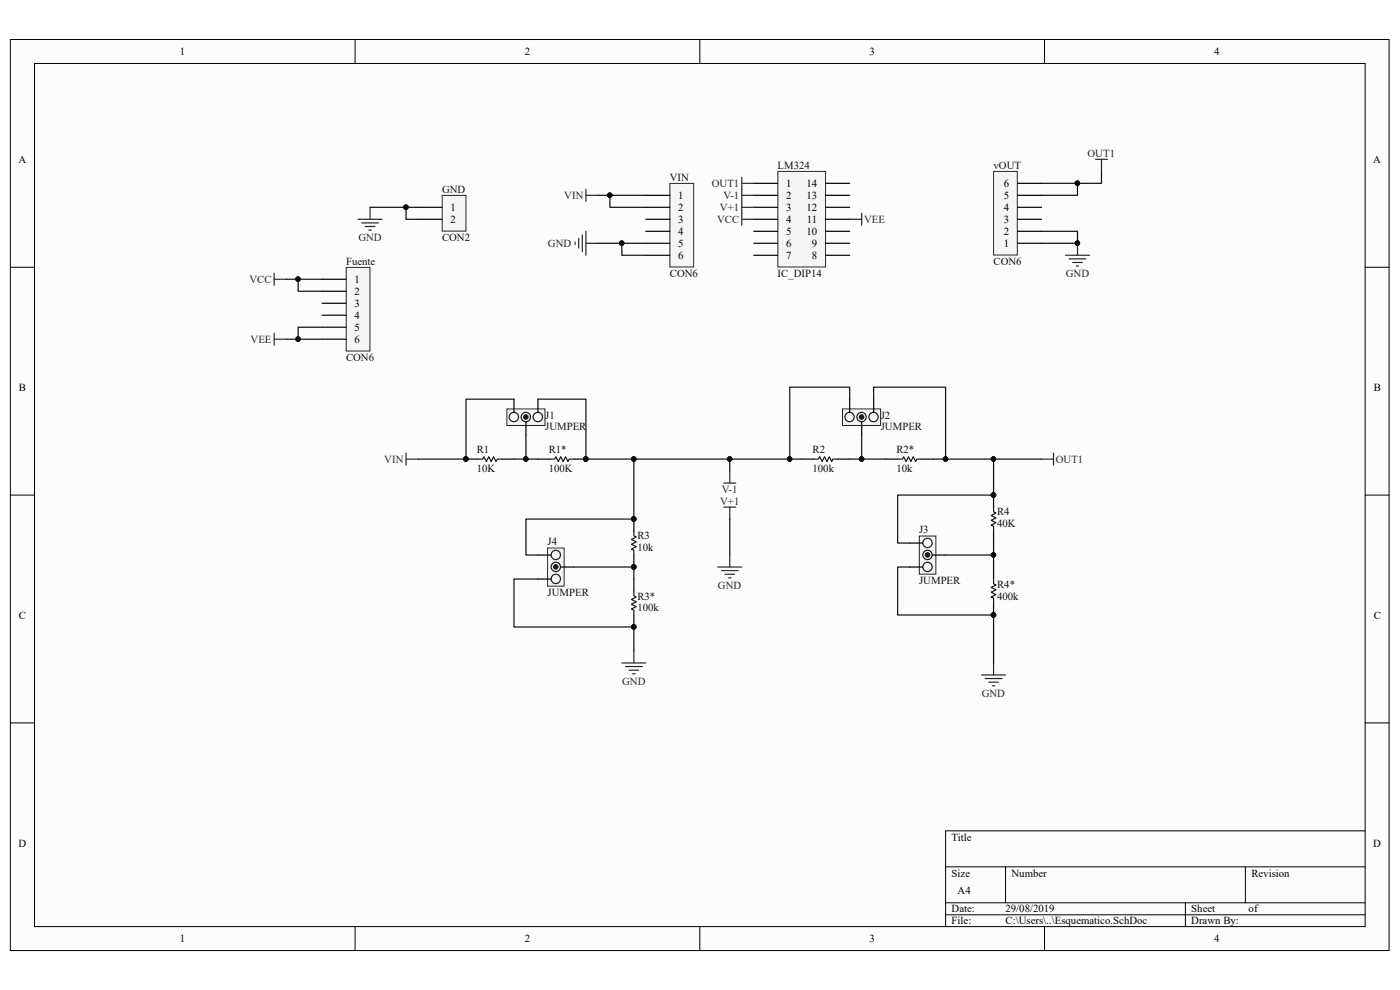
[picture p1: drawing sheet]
<svg xmlns="http://www.w3.org/2000/svg" width="297mm" height="210mm" viewBox="0 0 297 210" stroke-linecap="round" stroke-linejoin="round" font-family="sans-serif">
<path d="M2.2 8.4h292.5v193.2h-292.5z" fill="#fcfcfc"/>
<path d="M2.2 8.4h292.5v193.2h-292.5z" fill="none" stroke="#000" stroke-width=".21"/>
<path d="M7.4 13.5h282.2v183.1h-282.2z" fill="#fcfcfc"/>
<g fill="none" stroke="#000" stroke-width=".21">
<path d="M7.3 13.5h282.3v183.1h-282.3zM75.3 8.4v5.1M148.5 8.4v5.1M221.6 8.4v5.1M2.2 56.7h5.1M289.6 56.7h5.1M2.2 105h5.1M289.6 105h5.1M2.2 153.3h5.1M289.6 153.3h5.1M289.6 176.2h-89v20.4M75.3 196.6v5.1"/>
<path d="M148.5 196.6v5.1M200.6 183.9h89M200.6 191.5h89M200.6 194h89M213.3 183.9v7.6M221.6 196.6v5.1M251.5 191.5v5.1M264.2 183.9v7.6"/>
</g>
<path d="M165.1 36.4h10v20.2h-10z" fill="#f5f5f5"/>
<path d="M165 36.4h10.1v20.2h-10.1z" fill="none" stroke="#262626" stroke-width=".21"/>
<g fill="none" stroke="#000" stroke-width=".25">
<path d="M159.9 38.9h5.1M175.2 38.9h5.1M159.9 41.4h5.1M159.9 44h5.1M159.9 46.5h5.1M159.9 49.1h5.1M159.9 51.6h5.1M159.9 54.1h5.1M175.2 41.4h5.1M175.2 44h5.1M175.2 46.5h5.1M175.2 49.1h5.1"/>
<path d="M175.2 51.6h5.1M175.2 54.1h5.1"/>
</g>
<path d="M157.4 37.6v10.2M157.4 38.9h2.5M157.4 41.4h2.5M157.4 44h2.5M157.4 46.5h2.5" fill="none" stroke="#262626" stroke-width=".25"/>
<path d="M142.2 38.9h5v17.7h-5z" fill="#f5f5f5"/>
<path d="M142.1 38.9h5.1v17.7h-5.1z" fill="none" stroke="#262626" stroke-width=".21"/>
<g fill="none" stroke="#000" stroke-width=".25">
<path d="M137 41.4h5.1M137 44h5.1M137 46.5h5.1M137 49.1h5.1M137 51.6h5.1M137 54.1h5.1M98.9 97.4h2.5M106.5 97.4h2.5M114.1 97.4h2.6M121.8 97.4h2.5M170.1 97.4h2.5M177.7 97.4h2.6"/>
<path d="M134.5 110.1v2.6M134.5 117.7v2.6M210.8 105v2.6M210.8 112.7v2.5"/>
</g>
<g fill="none" stroke="#262626" stroke-width=".25">
<path d="M122 51.4v.5M122.8 50.6v2M123.5 49.8v3.6M124.3 40.2v2.5M124.3 49.1v5M124.3 41.4h2.5M124.3 51.6h2.5M86.1 96.1v2.6M86.1 97.4h2.6M154.8 99.9v2.6M221 97.4h2.5M223.5 96.1v2.6"/>
<path d="M153.5 102.5h2.6M153.5 107.6h2.6M154.8 107.6v2.5M154.8 117.7v2.6M134.5 138.1v2.5M152.3 120.3h5.1M153 121h3.6M153.8 121.8h2M154.6 122.6h.5M131.9 140.6h5.1M132.7 141.4h3.5M133.5 142.2h2"/>
<path d="M134.2 142.9h.5M208.2 143.2h5.1M209 143.9h3.6M209.8 144.7h2M210.5 145.5h.5M210.8 140.6v2.6"/>
</g>
<g fill="#0e0e0e" stroke="#0e0e0e" stroke-width=".21">
<circle cx="98.8" cy="97.4" r=".48"/>
<circle cx="134.4" cy="110.1" r=".48"/>
<circle cx="134.4" cy="120.3" r=".48"/>
<circle cx="210.8" cy="105" r=".48"/>
<circle cx="124.3" cy="97.4" r=".48"/>
</g>
<path d="M101.4 97.4h1l.3-.5 .5 1 .5-1 .5 1 .5-1 .5 1 .3-.5h1M116.7 97.4h1l.2-.5 .5 1 .6-1 .5 1 .5-1 .5 1 .2-.5h1.1M172.6 97.4h1l.3-.5 .5 1 .5-1 .5 1 .5-1 .5 1 .3-.5h1M134.5 112.7v1l.5 .2-1 .5 1 .5-1 .5 1 .6-1 .5 .5 .2v1M210.8 107.6v1l.5 .2-1 .5 1 .6-1 .5 1 .5-1 .5 .5 .2v1.1" fill="none" stroke="#1c1c1c" stroke-width=".25"/>
<path d="M107.6 86.8h8v3.5h-8z" fill="#f5f5f5"/>
<path d="M107.5 86.7h8.1v3.6h-8.1z" fill="none" stroke="#262626" stroke-width=".21"/>
<g fill="none" stroke="#1c1c1c" stroke-width=".25">
<path d="M190.4 97.4h1l.3-.5 .5 1 .5-1 .5 1 .5-1 .5 1 .3-.5h1M134.5 125.4v1l.5 .2-1 .5 1 .6-1 .5 1 .5-1 .5 .5 .2v1.1"/>
<circle cx="109" cy="88.5" r=".99"/>
<circle cx="111.6" cy="88.5" r=".99"/>
<circle cx="114.1" cy="88.5" r=".99"/>
</g>
<path d="M109 84.7v2.8M111.6 89.5v2.8M114.1 84.7v2.8M187.9 97.4h2.5M195.5 97.4h2.6M134.5 122.8v2.6M134.5 130.5v2.5" fill="none" stroke="#000" stroke-width=".25"/>
<circle cx="111.6" cy="88.5" r=".48" fill="#1c1c1c" stroke="#1c1c1c" stroke-width=".21"/>
<circle cx="134.4" cy="133" r=".48" fill="#0e0e0e" stroke="#0e0e0e" stroke-width=".21"/>
<path d="M178.8 86.8h8v3.5h-8z" fill="#f5f5f5"/>
<path d="M178.7 86.7h8.1v3.6h-8.1z" fill="none" stroke="#262626" stroke-width=".21"/>
<g fill="none" stroke="#1c1c1c" stroke-width=".25">
<path d="M210.8 122.8v1l.5 .3-1 .5 1 .5-1 .5 1 .5-1 .5 .5 .3v1"/>
<circle cx="180.2" cy="88.5" r=".99"/>
<circle cx="182.8" cy="88.5" r=".99"/>
<circle cx="185.3" cy="88.5" r=".99"/>
</g>
<path d="M180.3 84.7v2.8M182.8 89.5v2.8M185.3 84.7v2.8M210.8 120.3v2.5M210.8 127.9v2.6" fill="none" stroke="#000" stroke-width=".25"/>
<circle cx="182.8" cy="88.5" r=".48" fill="#1c1c1c" stroke="#1c1c1c" stroke-width=".21"/>
<circle cx="210.8" cy="130.4" r=".48" fill="#0e0e0e" stroke="#0e0e0e" stroke-width=".21"/>
<path d="M195.1 113.7h3.4v8.1h-3.4z" fill="#f5f5f5"/>
<path d="M195 113.7h3.5v8.1h-3.5z" fill="none" stroke="#262626" stroke-width=".21"/>
<g fill="none" stroke="#1c1c1c" stroke-width=".25">
<circle cx="196.8" cy="115.2" r=".99"/>
<circle cx="196.8" cy="117.7" r=".99"/>
<circle cx="196.8" cy="120.3" r=".99"/>
</g>
<path d="M193 115.2h2.8M197.8 117.7h2.8M193 120.3h2.8" fill="none" stroke="#000" stroke-width=".25"/>
<circle cx="196.8" cy="117.7" r=".48" fill="#1c1c1c" stroke="#1c1c1c" stroke-width=".21"/>
<path d="M58.2 58v2.5M58.2 59.2h2.5M180.3 46.5h2.5M182.8 45.2v2.6M58.2 70.7v2.5M58.2 72h2.5" fill="none" stroke="#262626" stroke-width=".25"/>
<path d="M116.2 116.3h3.5v8h-3.5z" fill="#f5f5f5"/>
<path d="M116.2 116.2h3.5v8.1h-3.5z" fill="none" stroke="#262626" stroke-width=".21"/>
<g fill="none" stroke="#1c1c1c" stroke-width=".25">
<circle cx="117.9" cy="117.7" r=".99"/>
<circle cx="117.9" cy="120.3" r=".99"/>
<circle cx="117.9" cy="122.8" r=".99"/>
</g>
<path d="M114.1 117.7h2.8M114.1 122.8h2.8M119 120.3h2.8" fill="none" stroke="#000" stroke-width=".25"/>
<circle cx="117.9" cy="120.3" r=".48" fill="#1c1c1c" stroke="#1c1c1c" stroke-width=".21"/>
<path d="M210.8 36.4h5v17.7h-5z" fill="#f5f5f5"/>
<path d="M210.8 36.4h5v17.7h-5z" fill="none" stroke="#262626" stroke-width=".21"/>
<path d="M215.9 38.9h5.1M215.9 51.6h5.1M215.9 49.1h5.1M215.9 46.5h5.1M215.9 44h5.1M215.9 41.4h5.1" fill="none" stroke="#000" stroke-width=".25"/>
<path d="M232.4 33.8h2.5M233.7 33.8v2.5M226 54.1h5.1M226.8 54.9h3.6M227.6 55.7h2M228.3 56.4h.5M228.6 51.6v2.5" fill="none" stroke="#262626" stroke-width=".25"/>
<circle cx="228.6" cy="51.6" r=".48" fill="#0e0e0e" stroke="#0e0e0e" stroke-width=".21"/>
<path d="M73.5 56.8h5v17.7h-5z" fill="#f5f5f5"/>
<path d="M73.4 56.7h5.1v17.8h-5.1z" fill="none" stroke="#262626" stroke-width=".21"/>
<path d="M68.3 59.2h5.1M68.3 61.8h5.1M68.3 64.3h5.1M68.3 66.9h5.1M68.3 69.4h5.1M68.3 72h5.1" fill="none" stroke="#000" stroke-width=".25"/>
<g fill="none" stroke="#0e0e0e" stroke-width=".25">
<path d="M221 38.9h7.6v2.5h-7.6M233.7 36.3v2.6h-5.1M60.7 59.2h7.6M63.2 59.2v2.6h5.1M126.8 51.6h10.2M126.8 41.4h10.2M129.4 41.4v2.6h7.6M131.9 51.6v2.5h5.1M221 49.1h7.6v2.5h-7.6M60.7 72h7.6M68.3 69.4h-5.1v2.6M109 84.7h-10.1v12.7h-10.2"/>
<path d="M109 97.4h2.6M111.6 92.3v5.1h2.5M114.1 84.7h10.2v12.7h10.2v12.7h-22.9v7.6h2.5M134.5 97.4h20.3v2.5M154.8 97.4h12.7M180.3 84.7v-2.6h-12.8v15.3h2.6M180.3 97.4h7.6M182.8 92.3v5.1M185.3 84.7v-2.6h15.3v15.3h-2.5M200.6 97.4h10.2M221 97.4h-10.2v7.6h-20.4v10.2h2.6M154.8 110.1v7.6"/>
<path d="M200.6 117.7h10.2M210.8 115.2v5.1M114.1 122.8h-5.1v10.2h25.5v5.1M121.8 120.3h12.7v2.5M193 120.3h-2.6v10.2h20.4v10.1"/>
</g>
<g fill="#0e0e0e" stroke="#0e0e0e" stroke-width=".21">
<circle cx="111.6" cy="97.4" r=".48"/>
<circle cx="98.8" cy="97.4" r=".48"/>
<circle cx="134.4" cy="97.4" r=".48"/>
<circle cx="154.8" cy="97.4" r=".48"/>
<circle cx="182.8" cy="97.4" r=".48"/>
<circle cx="200.6" cy="97.4" r=".48"/>
<circle cx="167.5" cy="97.4" r=".48"/>
<circle cx="210.8" cy="117.7" r=".48"/>
<circle cx="210.8" cy="130.4" r=".48"/>
<circle cx="210.8" cy="105" r=".48"/>
<circle cx="210.8" cy="97.4" r=".48"/>
<circle cx="131.9" cy="51.6" r=".48"/>
<circle cx="129.4" cy="41.4" r=".48"/>
<circle cx="134.4" cy="110.1" r=".48"/>
<circle cx="124.3" cy="97.4" r=".48"/>
<circle cx="134.4" cy="120.3" r=".48"/>
<circle cx="134.4" cy="133" r=".48"/>
<circle cx="228.6" cy="51.6" r=".48"/>
<circle cx="228.6" cy="38.9" r=".48"/>
<circle cx="63.2" cy="71.9" r=".48"/>
<circle cx="63.2" cy="59.2" r=".48"/>
</g>
<path d="M93.9 41.5h4.9v7.5h-4.9z" fill="#f5f5f5"/>
<path d="M93.8 41.4h5v7.6h-5z" fill="none" stroke="#262626" stroke-width=".21"/>
<path d="M88.7 44h5.1M88.7 46.5h5.1" fill="none" stroke="#000" stroke-width=".25"/>
<path d="M76 46.5h5.1M76.7 47.3h3.6M77.5 48h2M78.3 48.8h.5M78.5 44v2.5" fill="none" stroke="#262626" stroke-width=".25"/>
<path d="M78.5 44h10.2M86.1 44v2.5h2.6" fill="none" stroke="#0e0e0e" stroke-width=".25"/>
<circle cx="86.1" cy="43.9" r=".48" fill="#0e0e0e" stroke="#0e0e0e" stroke-width=".21"/>
<g font-size="2.3">
<text x="38.2" y="11.7">1</text>
<text x="111.3" y="11.7">2</text>
<text x="184.4" y="11.7">3</text>
<text x="257.6" y="11.7">4</text>
<text x="3.9" y="34.6">A</text>
<text x="291.3" y="34.6">A</text>
<text x="166.8" y="39.7">1</text>
<text x="171.1" y="39.7">14</text>
<text x="212.9" y="39.7">6</text>
<text x="95.5" y="44.7">1</text>
<text x="95.5" y="47.3">2</text>
<text x="143.9" y="42.2">1</text>
<text x="143.9" y="44.7">2</text>
<text x="143.9" y="47.3">3</text>
<text x="166.8" y="42.2">2</text>
<text x="166.8" y="44.7">3</text>
<text x="166.8" y="47.3">4</text>
<text x="171.1" y="44.7">12</text>
<text x="171.1" y="42.2">13</text>
<text x="171.2" y="47.3">11</text>
<text x="212.9" y="47.3">3</text>
<text x="212.9" y="44.7">4</text>
<text x="212.9" y="42.2">5</text>
<text x="143.9" y="49.8">4</text>
<text x="143.9" y="52.4">5</text>
<text x="166.8" y="49.8">5</text>
<text x="166.8" y="52.4">6</text>
<text x="171.1" y="49.8">10</text>
<text x="172.3" y="52.4">9</text>
<text x="212.9" y="52.4">1</text>
<text x="212.9" y="49.8">2</text>
<text x="143.9" y="54.9">6</text>
<text x="166.8" y="54.9">7</text>
<text x="172.3" y="54.9">8</text>
<text x="75.2" y="60">1</text>
<text x="75.2" y="62.6">2</text>
<text x="75.2" y="65.1">3</text>
<text x="75.2" y="67.6">4</text>
<text x="75.2" y="70.2">5</text>
<text x="75.2" y="72.7">6</text>
<text x="4" y="82.9">B</text>
<text x="291.4" y="82.9">B</text>
<text x="4" y="131.2">C</text>
<text x="291.4" y="131.2">C</text>
<text x="3.9" y="179.6">D</text>
<text x="201.9" y="178.3">Title</text>
<text x="291.3" y="179.6">D</text>
<text x="201.9" y="185.9">Size</text>
<text x="214.6" y="185.9">Number</text>
<text x="265.5" y="185.9">Revision</text>
<text x="203.2" y="189.7">A4</text>
<text x="201.9" y="193.5">Date:</text>
<text x="201.9" y="196.1">File:</text>
<text x="213.3" y="193.5">29/08/2019</text>
<text x="213.3" y="196.1">C:\Users\..\Esquematico.SchDoc</text>
<text x="252.7" y="193.5">Sheet</text>
<text x="252.7" y="196.1">Drawn By:</text>
<text x="264.9" y="193.5">of</text>
<text x="38.2" y="199.9">1</text>
<text x="111.3" y="199.9">2</text>
<text x="184.4" y="199.9">3</text>
<text x="257.6" y="199.9">4</text>
</g>
<g font-size="2.3" fill="#0e0e0e">
<text x="165" y="35.9">LM324</text>
<text x="210.8" y="35.9">vOUT</text>
<text x="93.8" y="40.9">GND</text>
<text x="142.1" y="38.4">VIN</text>
<text x="93.8" y="51.1">CON2</text>
<text x="73.4" y="56.2">Fuente</text>
<text x="142.1" y="58.8">CON6</text>
<text x="165" y="58.8">IC_DIP14</text>
<text x="210.8" y="56.2">CON6</text>
<text x="73.4" y="76.5">CON6</text>
<text x="115.7" y="88.8">J1</text>
<text x="186.9" y="88.8">J2</text>
<text x="115.7" y="91.3">JUMPER</text>
<text x="186.9" y="91.3">JUMPER</text>
<text x="101.1" y="96.1">R1</text>
<text x="101.1" y="100.2">10K</text>
<text x="116.4" y="96.1">R1*</text>
<text x="116.4" y="100.2">100K</text>
<text x="172.4" y="96.1">R2</text>
<text x="172.4" y="100.2">100k</text>
<text x="190.2" y="96.1">R2*</text>
<text x="190.2" y="100.2">10k</text>
<text x="195" y="113.2">J3</text>
<text x="211.5" y="109.3">R4</text>
<text x="211.5" y="111.9">40K</text>
<text x="116.2" y="115.7">J4</text>
<text x="135.2" y="114.4">R3</text>
<text x="135.2" y="117">10k</text>
<text x="195" y="123.9">JUMPER</text>
<text x="211.5" y="124.6">R4*</text>
<text x="116.2" y="126.4">JUMPER</text>
<text x="135.2" y="127.2">R3*</text>
<text x="135.2" y="129.7">100k</text>
<text x="211.5" y="127.2">400k</text>
</g>
<g font-size="2.3" fill="#262626">
<text x="230.7" y="33.3">OUT1</text>
<text x="151" y="39.7">OUT1</text>
<text x="119.7" y="42.2">VIN</text>
<text x="152.1" y="47.3">VCC</text>
<text x="152.7" y="44.7">V+1</text>
<text x="153.5" y="42.2">V-1</text>
<text x="183.3" y="47.3">VEE</text>
<text x="76" y="51.1">GND</text>
<text x="116.2" y="52.4">GND</text>
<text x="226.1" y="58.8">GND</text>
<text x="52.9" y="60">VCC</text>
<text x="53.2" y="72.7">VEE</text>
<text x="81.5" y="98.2">VIN</text>
<text x="224" y="98.2">OUT1</text>
<text x="152.8" y="107.1">V+1</text>
<text x="153.1" y="104.5">V-1</text>
<text x="152.3" y="124.9">GND</text>
<text x="132" y="145.2">GND</text>
<text x="208.3" y="147.7">GND</text>
</g>
</svg>
